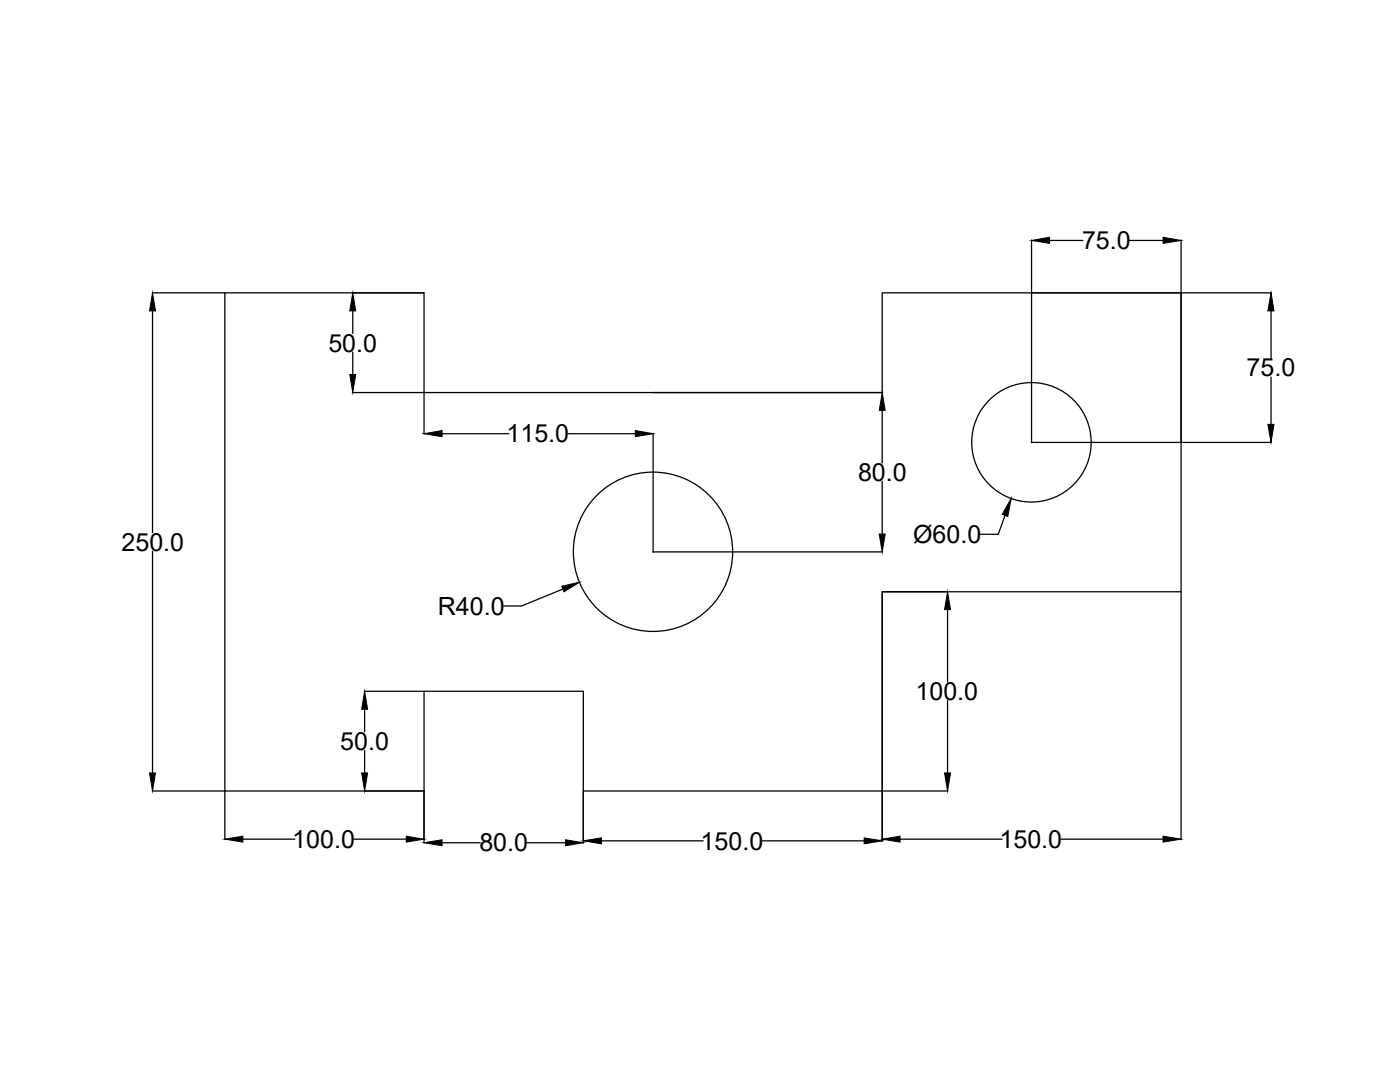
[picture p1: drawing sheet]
<svg xmlns="http://www.w3.org/2000/svg" width="279mm" height="216mm" viewBox="0 0 279 216" stroke-linecap="round" stroke-linejoin="round" font-family="sans-serif">
<!-- layer: 0 -->
<g fill="none" stroke="#000" stroke-width=".25">
<path d="M30.4 58.4h14.5M44.9 58.4h39.7v19.9h91.5v-19.9h59.6v59.7h-59.6v39.7h-59.7v-19.9h-31.8v19.9h-39.7zM70.3 58.4h14.3M205.9 47.9v40.4M205.9 58.4h47.8M209.5 48h6.6M225.4 48h6.7M235.7 47.9v40.3M30.4 62v44.3M70.3 78.3h14.3M70.4 62v4.5M70.4 70.2v4.5"/>
<path d="M84.6 78.4v8.2M130.4 78.3h45.7M253.7 62v9.5M253.7 75.2v9.5M88.2 86.5h13.4M113.4 86.5h13.4M130.3 86.5v23.7M176.1 81.9v10.5M176.1 96.1v10.5M205.8 88.3h47.9M30.4 110v44.2M112.4 117.5l-8.3 3.4h-3.6"/>
<path d="M130.3 110.1h45.8M176.1 118.1v49.8M176.1 118.1h13.1M200.6 102.8l-1.4 3.8h-3.6M235.7 118.1v49.4M72.7 137.9h11.9M189.1 121.6v14.5M189.1 139.8v14.4M30.4 157.8h14.5M44.9 157.8v9.7M72.7 157.8h11.9v10.4M72.8 141.5v4.5"/>
<path d="M72.8 149.7v4.5M116.4 157.8v10.4M176.1 157.8h13.1M48.5 167.4h10.3M70.7 167.4h10.4M88.2 168.2h7.6M105.2 168.2h7.7M120 167.8h20.3M152.1 167.8h20.4M179.6 167.4h20.4M211.8 167.4h20.3"/>
<circle cx="205.8" cy="88.3" r="11.9"/>
<circle cx="130.3" cy="110.1" r="15.9"/>
</g>
<g fill="#000" stroke="#000" stroke-width=".2">
<path d="M205.9 48l3.6-.7v1.3zM232.1 47.3l3.6 .7-3.6 .6zM30.4 58.4l.6 3.6h-1.2zM69.8 74.7h1.2l-.6 3.6zM70.4 58.4l.6 3.6h-1.2zM253.7 58.4l.6 3.6h-1.3zM84.6 86.5l3.6-.6v1.2zM126.8 85.9l3.5 .6-3.5 .6zM176.1 78.3l.6 3.6h-1.2zM253 84.7h1.3l-.6 3.6zM112.1 117l3.6-.8-3.1 1.9zM175.5 106.6h1.2l-.6 3.5z"/>
<path d="M201.8 99.5l-.7 3.6-1.1-.5zM189.1 118.1l.6 3.5h-1.2zM29.8 154.2h1.2l-.6 3.6zM72.2 154.2h1.2l-.6 3.6zM72.8 137.9l.6 3.6h-1.2zM188.5 154.2h1.2l-.6 3.6zM44.9 167.4l3.6-.6v1.2zM81.1 166.8l3.5 .6-3.5 .6zM84.6 168.2l3.6-.6v1.2zM112.9 167.6l3.5 .6-3.5 .6zM116.4 167.8l3.6-.6v1.2zM172.5 167.2l3.6 .6-3.6 .6z"/>
<path d="M176.1 167.4l3.5-.6v1.2zM232.1 166.8l3.6 .6-3.6 .6z"/>
</g>
<g font-size="5">
<text x="215.9" y="49.7">75.0</text>
<text x="65.5" y="70.2">50.0</text>
<text x="248.8" y="75.1">75.0</text>
<text x="101.1" y="88.3">115.0</text>
<text x="171.2" y="96">80.0</text>
<text x="24.3" y="109.9">250.0</text>
<text x="182.2" y="108.3">Ø60.0</text>
<text x="87.4" y="122.7">R40.0</text>
<text x="182.7" y="139.7">100.0</text>
<text x="67.9" y="149.7">50.0</text>
<text x="58.3" y="169.2">100.0</text>
<text x="95.7" y="169.9">80.0</text>
<text x="139.8" y="169.6">150.0</text>
<text x="199.5" y="169.2">150.0</text>
</g>
</svg>
